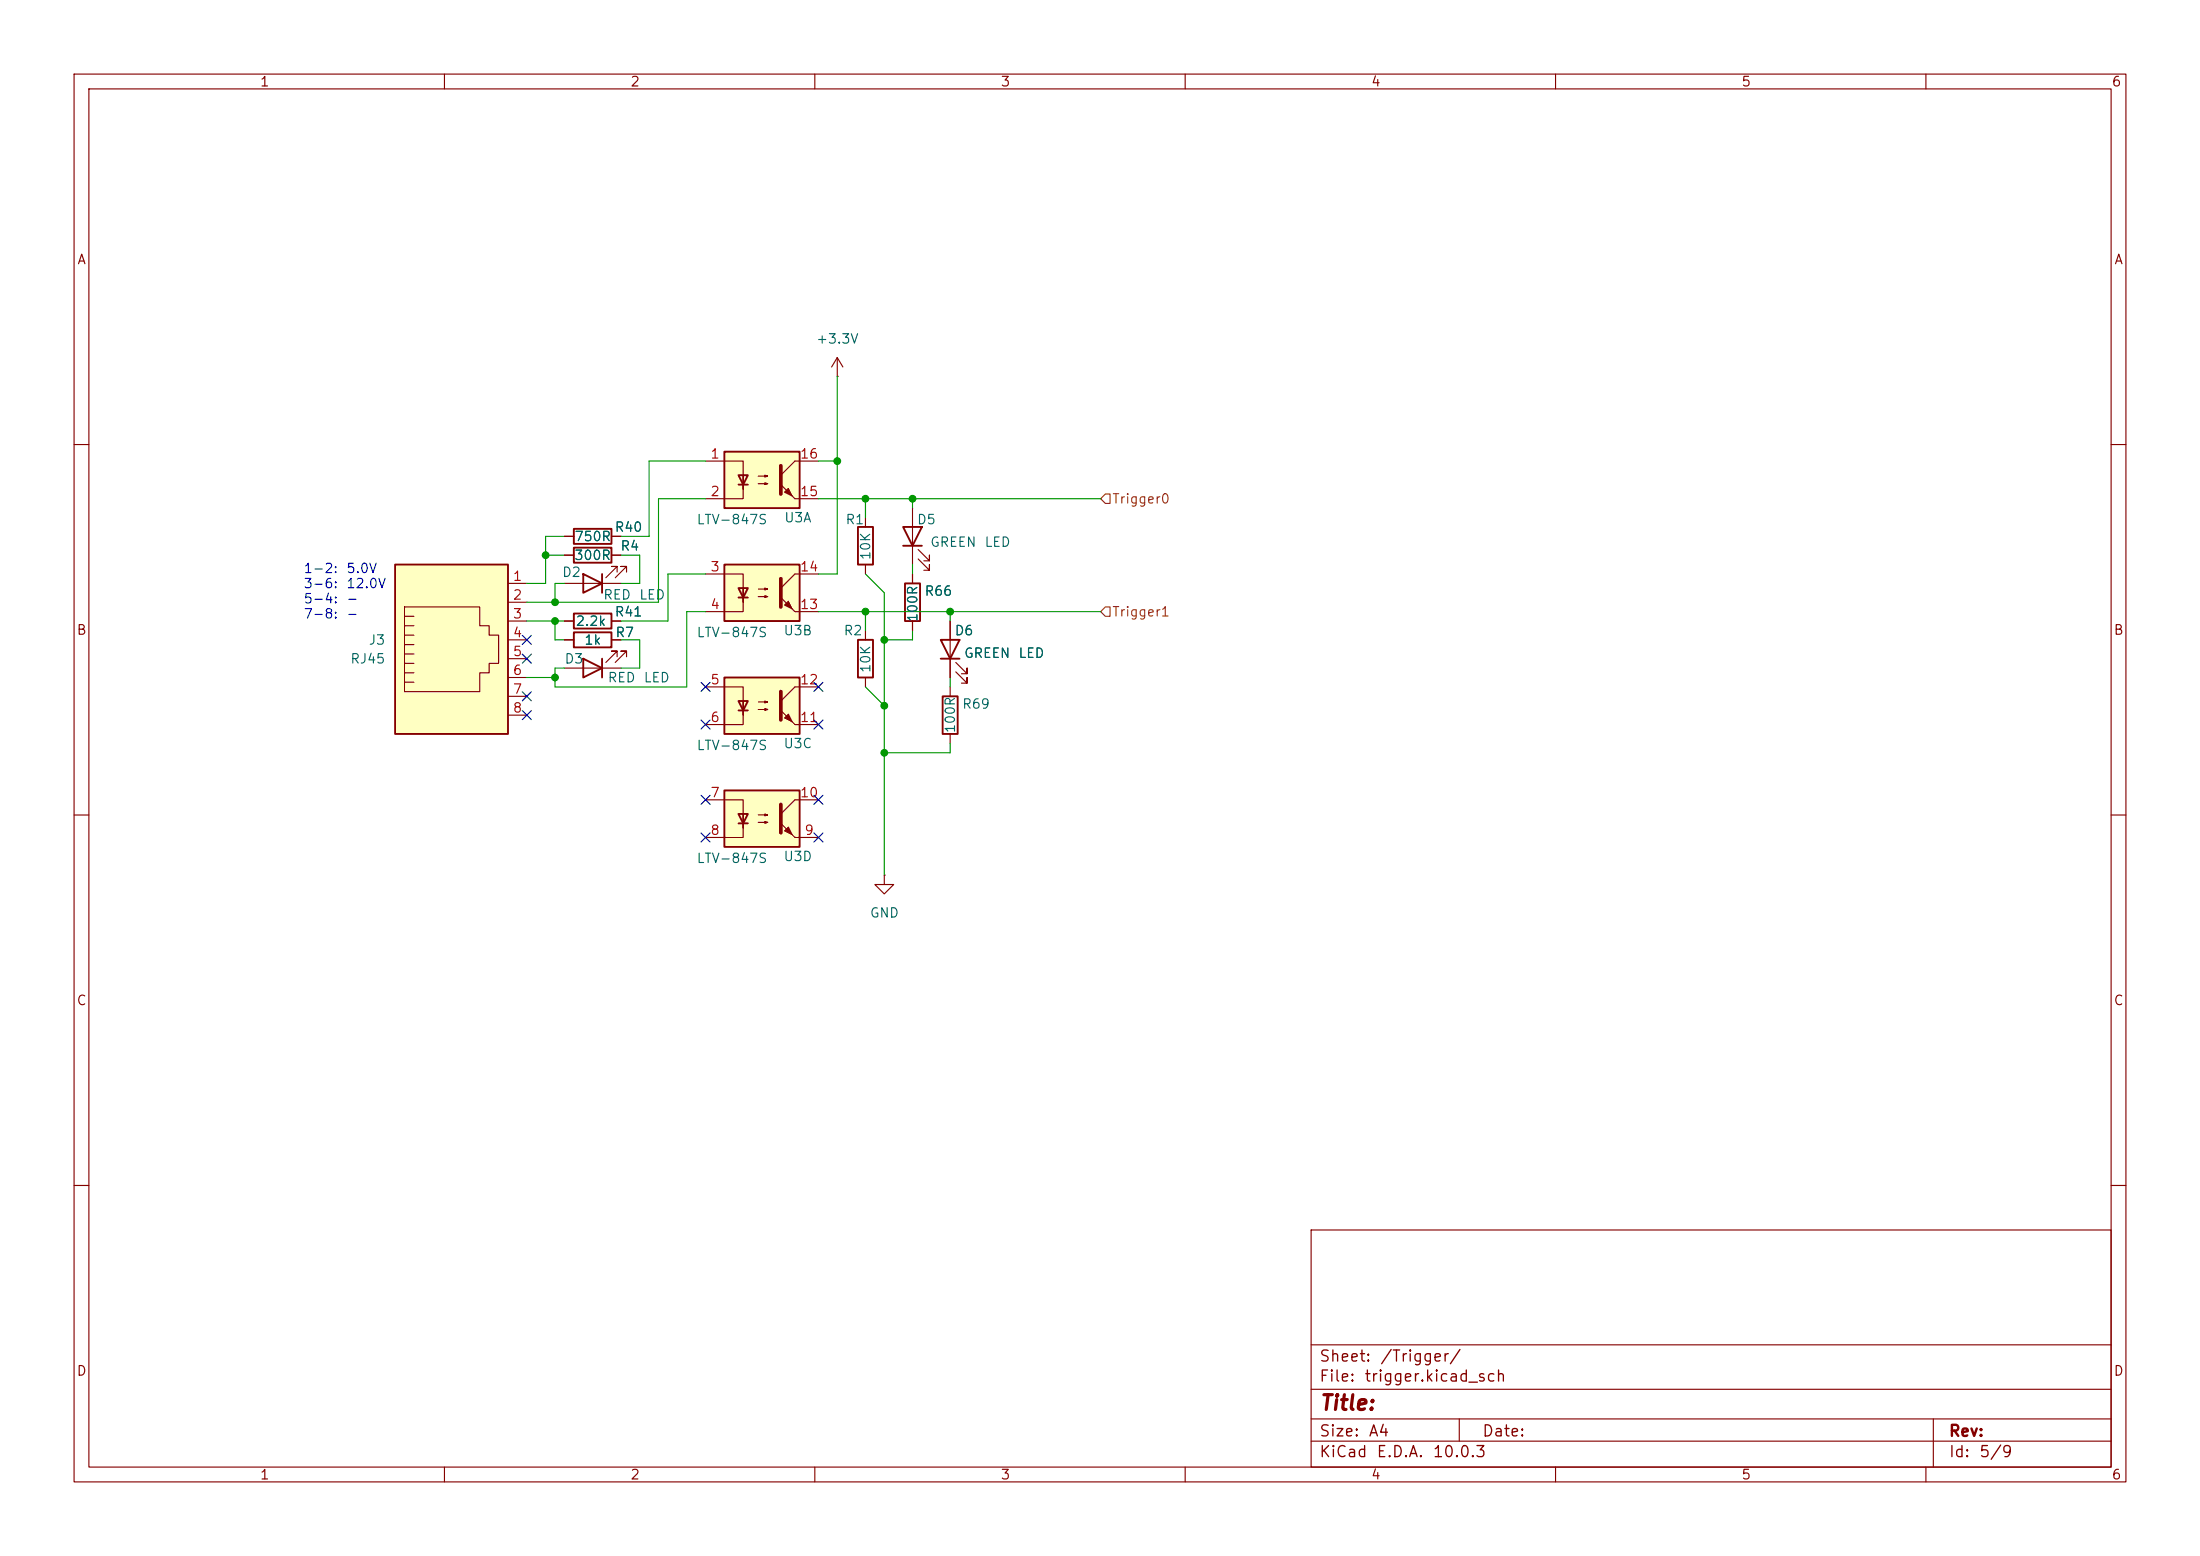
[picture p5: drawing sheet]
(kicad_sch
 (version 20260306)
 (generator "eeschema")
 (generator_version "10.0")
 (paper "A4")
 (lib_symbols
  (symbol "Connector:RJ45"
   (pin_names
    (offset 1.016)) (exclude_from_sim no) (in_bom yes) (on_board yes)
   (in_pos_files yes)
   (duplicate_pin_numbers_are_jumpers no)
   (property "Reference" "J" (at -5.08 13.97 0) (show_name no) (do_not_autoplace no) (effects (font (size 1.27 1.27)) (justify right)))
   (property "Value" "RJ45" (at 2.54 13.97 0) (show_name no) (do_not_autoplace no) (effects (font (size 1.27 1.27)) (justify left)))
   (property "Footprint" "" (at 0 0.635 90) (show_name no) (do_not_autoplace no) (hide yes) (effects (font (size 1.27 1.27))))
   (property "Datasheet" "" (at 0 0.635 90) (show_name no) (do_not_autoplace no) (hide yes) (effects (font (size 1.27 1.27))))
   (property "Description" "RJ connector, 8P8C (8 positions 8 connected)" (at 0 0 0) (show_name no) (do_not_autoplace no) (hide yes) (effects (font (size 1.27 1.27))))
   (symbol "RJ45_0_1"
    (polyline (pts (xy -6.35 1.905) (xy -5.08 1.905) (xy -5.08 1.905)) (stroke (width 0) (type default)) (fill (type none)))
    (polyline (pts (xy -6.35 0.635) (xy -5.08 0.635) (xy -5.08 0.635)) (stroke (width 0) (type default)) (fill (type none)))
    (polyline (pts (xy -6.35 -0.635) (xy -5.08 -0.635) (xy -5.08 -0.635)) (stroke (width 0) (type default)) (fill (type none)))
    (polyline (pts (xy -6.35 -1.905) (xy -5.08 -1.905) (xy -5.08 -1.905)) (stroke (width 0) (type default)) (fill (type none)))
    (polyline (pts (xy -6.35 -3.175) (xy -5.08 -3.175) (xy -5.08 -3.175)) (stroke (width 0) (type default)) (fill (type none)))
    (polyline (pts (xy -6.35 -4.445) (xy -6.35 6.985) (xy 3.81 6.985) (xy 3.81 4.445) (xy 5.08 4.445) (xy 5.08 3.175) (xy 6.35 3.175) (xy 6.35 -0.635) (xy 5.08 -0.635) (xy 5.08 -1.905) (xy 3.81 -1.905) (xy 3.81 -4.445) (xy -6.35 -4.445) (xy -6.35 -4.445)) (stroke (width 0) (type default)) (fill (type none)))
    (polyline (pts (xy -5.08 5.715) (xy -6.35 5.715)) (stroke (width 0) (type default)) (fill (type none)))
    (polyline (pts (xy -5.08 4.445) (xy -6.35 4.445)) (stroke (width 0) (type default)) (fill (type none)))
    (polyline (pts (xy -5.08 3.175) (xy -6.35 3.175) (xy -6.35 3.175)) (stroke (width 0) (type default)) (fill (type none)))
    (rectangle (start 7.62 12.7) (end -7.62 -10.16) (stroke (width 0.254) (type default)) (fill (type background))))
   (symbol "RJ45_1_1"
    (pin passive line (at 10.16 -7.62 180) (length 2.54) (name "" (effects (font (size 1.27 1.27)))) (number "1" (effects (font (size 1.27 1.27)))))
    (pin passive line (at 10.16 -5.08 180) (length 2.54) (name "" (effects (font (size 1.27 1.27)))) (number "2" (effects (font (size 1.27 1.27)))))
    (pin passive line (at 10.16 -2.54 180) (length 2.54) (name "" (effects (font (size 1.27 1.27)))) (number "3" (effects (font (size 1.27 1.27)))))
    (pin passive line (at 10.16 0 180) (length 2.54) (name "" (effects (font (size 1.27 1.27)))) (number "4" (effects (font (size 1.27 1.27)))))
    (pin passive line (at 10.16 2.54 180) (length 2.54) (name "" (effects (font (size 1.27 1.27)))) (number "5" (effects (font (size 1.27 1.27)))))
    (pin passive line (at 10.16 5.08 180) (length 2.54) (name "" (effects (font (size 1.27 1.27)))) (number "6" (effects (font (size 1.27 1.27)))))
    (pin passive line (at 10.16 7.62 180) (length 2.54) (name "" (effects (font (size 1.27 1.27)))) (number "7" (effects (font (size 1.27 1.27)))))
    (pin passive line (at 10.16 10.16 180) (length 2.54) (name "" (effects (font (size 1.27 1.27)))) (number "8" (effects (font (size 1.27 1.27))))))
   (embedded_fonts no))
  (symbol "Device:LED"
   (pin_numbers (hide yes))
   (pin_names
    (offset 1.016) (hide yes)) (exclude_from_sim no) (in_bom yes) (on_board yes)
   (in_pos_files yes)
   (duplicate_pin_numbers_are_jumpers no)
   (property "Reference" "D" (at 0 2.54 0) (show_name no) (do_not_autoplace no) (effects (font (size 1.27 1.27))))
   (property "Value" "LED" (at 0 -2.54 0) (show_name no) (do_not_autoplace no) (effects (font (size 1.27 1.27))))
   (property "Footprint" "" (at 0 0 0) (show_name no) (do_not_autoplace no) (hide yes) (effects (font (size 1.27 1.27))))
   (property "Datasheet" "" (at 0 0 0) (show_name no) (do_not_autoplace no) (hide yes) (effects (font (size 1.27 1.27))))
   (property "Description" "Light emitting diode" (at 0 0 0) (show_name no) (do_not_autoplace no) (hide yes) (effects (font (size 1.27 1.27))))
   (property "Sim.Pins" "1=K 2=A" (at 0 0 0) (show_name no) (do_not_autoplace no) (hide yes) (effects (font (size 1.27 1.27))))
   (symbol "LED_0_1"
    (polyline (pts (xy -3.048 -0.762) (xy -4.572 -2.286) (xy -3.81 -2.286) (xy -4.572 -2.286) (xy -4.572 -1.524)) (stroke (width 0) (type default)) (fill (type none)))
    (polyline (pts (xy -1.778 -0.762) (xy -3.302 -2.286) (xy -2.54 -2.286) (xy -3.302 -2.286) (xy -3.302 -1.524)) (stroke (width 0) (type default)) (fill (type none)))
    (polyline (pts (xy -1.27 0) (xy 1.27 0)) (stroke (width 0) (type default)) (fill (type none)))
    (polyline (pts (xy -1.27 -1.27) (xy -1.27 1.27)) (stroke (width 0.254) (type default)) (fill (type none)))
    (polyline (pts (xy 1.27 -1.27) (xy 1.27 1.27) (xy -1.27 0) (xy 1.27 -1.27)) (stroke (width 0.254) (type default)) (fill (type none))))
   (symbol "LED_1_1"
    (pin passive line (at -3.81 0 0) (length 2.54) (name "K" (effects (font (size 1.27 1.27)))) (number "1" (effects (font (size 1.27 1.27)))))
    (pin passive line (at 3.81 0 180) (length 2.54) (name "A" (effects (font (size 1.27 1.27)))) (number "2" (effects (font (size 1.27 1.27))))))
   (embedded_fonts no))
  (symbol "Device:R"
   (pin_numbers (hide yes))
   (pin_names
    (offset 0)) (exclude_from_sim no) (in_bom yes) (on_board yes)
   (in_pos_files yes)
   (duplicate_pin_numbers_are_jumpers no)
   (property "Reference" "R" (at 2.032 0 90) (show_name no) (do_not_autoplace no) (effects (font (size 1.27 1.27))))
   (property "Value" "R" (at 0 0 90) (show_name no) (do_not_autoplace no) (effects (font (size 1.27 1.27))))
   (property "Footprint" "" (at -1.778 0 90) (show_name no) (do_not_autoplace no) (hide yes) (effects (font (size 1.27 1.27))))
   (property "Datasheet" "" (at 0 0 0) (show_name no) (do_not_autoplace no) (hide yes) (effects (font (size 1.27 1.27))))
   (property "Description" "Resistor" (at 0 0 0) (show_name no) (do_not_autoplace no) (hide yes) (effects (font (size 1.27 1.27))))
   (symbol "R_0_1"
    (rectangle (start -1.016 -2.54) (end 1.016 2.54) (stroke (width 0.254) (type default)) (fill (type none))))
   (symbol "R_1_1"
    (pin passive line (at 0 3.81 270) (length 1.27) (name "" (effects (font (size 1.27 1.27)))) (number "1" (effects (font (size 1.27 1.27)))))
    (pin passive line (at 0 -3.81 90) (length 1.27) (name "" (effects (font (size 1.27 1.27)))) (number "2" (effects (font (size 1.27 1.27))))))
   (embedded_fonts no))
  (symbol "Isolator:LTV-847S"
   (pin_names
    (offset 1.016)) (exclude_from_sim no) (in_bom yes) (on_board yes)
   (in_pos_files yes)
   (duplicate_pin_numbers_are_jumpers no)
   (property "Reference" "U" (at -3.81 5.08 0) (show_name no) (do_not_autoplace no) (effects (font (size 1.27 1.27))))
   (property "Value" "LTV-847S" (at 0 -5.08 0) (show_name no) (do_not_autoplace no) (effects (font (size 1.27 1.27))))
   (property "Footprint" "Package_DIP:SMDIP-16_W9.53mm" (at 0 -7.62 0) (show_name no) (do_not_autoplace no) (hide yes) (effects (font (size 1.27 1.27))))
   (property "Datasheet" "http://www.us.liteon.com/downloads/LTV-817-827-847.PDF" (at -15.24 11.43 0) (show_name no) (do_not_autoplace no) (hide yes) (effects (font (size 1.27 1.27))))
   (property "Description" "DC Optocoupler, Vce 35V, CTR 50%, SMDIP-16" (at 0 0 0) (show_name no) (do_not_autoplace no) (hide yes) (effects (font (size 1.27 1.27))))
   (symbol "LTV-847S_0_1"
    (rectangle (start -5.08 3.81) (end 5.08 -3.81) (stroke (width 0.254) (type default)) (fill (type background)))
    (polyline (pts (xy -5.08 2.54) (xy -2.54 2.54) (xy -2.54 -1.27) (xy -2.54 0.635)) (stroke (width 0) (type default)) (fill (type none)))
    (polyline (pts (xy -3.175 -0.635) (xy -1.905 -0.635)) (stroke (width 0.254) (type default)) (fill (type none)))
    (polyline (pts (xy -2.54 -0.635) (xy -2.54 -2.54) (xy -5.08 -2.54)) (stroke (width 0) (type default)) (fill (type none)))
    (polyline (pts (xy -2.54 -0.635) (xy -3.175 0.635) (xy -1.905 0.635) (xy -2.54 -0.635)) (stroke (width 0.254) (type default)) (fill (type none)))
    (polyline (pts (xy -0.508 0.508) (xy 0.762 0.508) (xy 0.381 0.381) (xy 0.381 0.635) (xy 0.762 0.508)) (stroke (width 0) (type default)) (fill (type none)))
    (polyline (pts (xy -0.508 -0.508) (xy 0.762 -0.508) (xy 0.381 -0.635) (xy 0.381 -0.381) (xy 0.762 -0.508)) (stroke (width 0) (type default)) (fill (type none)))
    (polyline (pts (xy 2.54 1.905) (xy 2.54 -1.905)) (stroke (width 0.508) (type default)) (fill (type none)))
    (polyline (pts (xy 2.54 0.635) (xy 4.445 2.54)) (stroke (width 0) (type default)) (fill (type none)))
    (polyline (pts (xy 3.048 -1.651) (xy 3.556 -1.143) (xy 4.064 -2.159) (xy 3.048 -1.651)) (stroke (width 0) (type default)) (fill (type outline)))
    (polyline (pts (xy 4.445 2.54) (xy 5.08 2.54)) (stroke (width 0) (type default)) (fill (type none)))
    (polyline (pts (xy 4.445 -2.54) (xy 2.54 -0.635)) (stroke (width 0) (type default)) (fill (type outline)))
    (polyline (pts (xy 4.445 -2.54) (xy 5.08 -2.54)) (stroke (width 0) (type default)) (fill (type none))))
   (symbol "LTV-847S_1_1"
    (pin passive line (at -7.62 2.54 0) (length 2.54) (name "" (effects (font (size 1.27 1.27)))) (number "1" (effects (font (size 1.27 1.27)))))
    (pin passive line (at -7.62 -2.54 0) (length 2.54) (name "" (effects (font (size 1.27 1.27)))) (number "2" (effects (font (size 1.27 1.27)))))
    (pin passive line (at 7.62 -2.54 180) (length 2.54) (name "" (effects (font (size 1.27 1.27)))) (number "15" (effects (font (size 1.27 1.27)))))
    (pin passive line (at 7.62 2.54 180) (length 2.54) (name "" (effects (font (size 1.27 1.27)))) (number "16" (effects (font (size 1.27 1.27))))))
   (symbol "LTV-847S_2_1"
    (pin passive line (at -7.62 2.54 0) (length 2.54) (name "" (effects (font (size 1.27 1.27)))) (number "3" (effects (font (size 1.27 1.27)))))
    (pin passive line (at -7.62 -2.54 0) (length 2.54) (name "" (effects (font (size 1.27 1.27)))) (number "4" (effects (font (size 1.27 1.27)))))
    (pin passive line (at 7.62 -2.54 180) (length 2.54) (name "" (effects (font (size 1.27 1.27)))) (number "13" (effects (font (size 1.27 1.27)))))
    (pin passive line (at 7.62 2.54 180) (length 2.54) (name "" (effects (font (size 1.27 1.27)))) (number "14" (effects (font (size 1.27 1.27))))))
   (symbol "LTV-847S_3_1"
    (pin passive line (at -7.62 2.54 0) (length 2.54) (name "" (effects (font (size 1.27 1.27)))) (number "5" (effects (font (size 1.27 1.27)))))
    (pin passive line (at -7.62 -2.54 0) (length 2.54) (name "" (effects (font (size 1.27 1.27)))) (number "6" (effects (font (size 1.27 1.27)))))
    (pin passive line (at 7.62 -2.54 180) (length 2.54) (name "" (effects (font (size 1.27 1.27)))) (number "11" (effects (font (size 1.27 1.27)))))
    (pin passive line (at 7.62 2.54 180) (length 2.54) (name "" (effects (font (size 1.27 1.27)))) (number "12" (effects (font (size 1.27 1.27))))))
   (symbol "LTV-847S_4_1"
    (pin passive line (at -7.62 2.54 0) (length 2.54) (name "" (effects (font (size 1.27 1.27)))) (number "7" (effects (font (size 1.27 1.27)))))
    (pin passive line (at -7.62 -2.54 0) (length 2.54) (name "" (effects (font (size 1.27 1.27)))) (number "8" (effects (font (size 1.27 1.27)))))
    (pin passive line (at 7.62 -2.54 180) (length 2.54) (name "" (effects (font (size 1.27 1.27)))) (number "9" (effects (font (size 1.27 1.27)))))
    (pin passive line (at 7.62 2.54 180) (length 2.54) (name "" (effects (font (size 1.27 1.27)))) (number "10" (effects (font (size 1.27 1.27))))))
   (embedded_fonts no))
  (symbol "power:+3.3V"
   (power global)
   (pin_numbers (hide yes))
   (pin_names
    (offset 0) (hide yes)) (exclude_from_sim no) (in_bom yes) (on_board yes)
   (in_pos_files yes)
   (duplicate_pin_numbers_are_jumpers no)
   (property "Reference" "#PWR" (at 0 -3.81 0) (show_name no) (do_not_autoplace no) (hide yes) (effects (font (size 1.27 1.27))))
   (property "Value" "+3.3V" (at 0 3.556 0) (show_name no) (do_not_autoplace no) (effects (font (size 1.27 1.27))))
   (property "Footprint" "" (at 0 0 0) (show_name no) (do_not_autoplace no) (hide yes) (effects (font (size 1.27 1.27))))
   (property "Datasheet" "" (at 0 0 0) (show_name no) (do_not_autoplace no) (hide yes) (effects (font (size 1.27 1.27))))
   (property "Description" "Power symbol creates a global label with name \"+3.3V\"" (at 0 0 0) (show_name no) (do_not_autoplace no) (hide yes) (effects (font (size 1.27 1.27))))
   (symbol "+3.3V_0_1"
    (polyline (pts (xy -0.762 1.27) (xy 0 2.54)) (stroke (width 0) (type default)) (fill (type none)))
    (polyline (pts (xy 0 2.54) (xy 0.762 1.27)) (stroke (width 0) (type default)) (fill (type none)))
    (polyline (pts (xy 0 0) (xy 0 2.54)) (stroke (width 0) (type default)) (fill (type none))))
   (symbol "+3.3V_1_1"
    (pin power_in line (at 0 0 90) (length 0) (name "" (effects (font (size 1.27 1.27)))) (number "1" (effects (font (size 1.27 1.27))))))
   (embedded_fonts no))
  (symbol "power:GND"
   (power global)
   (pin_numbers (hide yes))
   (pin_names
    (offset 0) (hide yes)) (exclude_from_sim no) (in_bom yes) (on_board yes)
   (in_pos_files yes)
   (duplicate_pin_numbers_are_jumpers no)
   (property "Reference" "#PWR" (at 0 -6.35 0) (show_name no) (do_not_autoplace no) (hide yes) (effects (font (size 1.27 1.27))))
   (property "Value" "GND" (at 0 -3.81 0) (show_name no) (do_not_autoplace no) (effects (font (size 1.27 1.27))))
   (property "Footprint" "" (at 0 0 0) (show_name no) (do_not_autoplace no) (hide yes) (effects (font (size 1.27 1.27))))
   (property "Datasheet" "" (at 0 0 0) (show_name no) (do_not_autoplace no) (hide yes) (effects (font (size 1.27 1.27))))
   (property "Description" "Power symbol creates a global label with name \"GND\" , ground" (at 0 0 0) (show_name no) (do_not_autoplace no) (hide yes) (effects (font (size 1.27 1.27))))
   (symbol "GND_0_1"
    (polyline (pts (xy 0 0) (xy 0 -1.27) (xy 1.27 -1.27) (xy 0 -2.54) (xy -1.27 -1.27) (xy 0 -1.27)) (stroke (width 0) (type default)) (fill (type none))))
   (symbol "GND_1_1"
    (pin power_in line (at 0 0 270) (length 0) (name "" (effects (font (size 1.27 1.27)))) (number "1" (effects (font (size 1.27 1.27))))))
   (embedded_fonts no)))
 (text "1-2: 5.0V\n3-6: 12.0V\n5-4: -\n7-8: -"
  (exclude_from_sim no)
  (at 40.894 80.01 0)
  (effects (font (size 1.27 1.27)) (justify left)))
 (junction
  (at 119.38 101.6)
  (diameter 0)
  (color 0 0 0 0))
 (junction
  (at 116.84 82.55)
  (diameter 0)
  (color 0 0 0 0))
 (junction
  (at 123.19 67.31)
  (diameter 0)
  (color 0 0 0 0))
 (junction
  (at 74.93 91.44)
  (diameter 0)
  (color 0 0 0 0))
 (junction
  (at 119.38 86.36)
  (diameter 0)
  (color 0 0 0 0))
 (junction
  (at 74.93 83.82)
  (diameter 0)
  (color 0 0 0 0))
 (junction
  (at 116.84 67.31)
  (diameter 0)
  (color 0 0 0 0))
 (junction
  (at 119.38 95.25)
  (diameter 0)
  (color 0 0 0 0))
 (junction
  (at 73.66 74.93)
  (diameter 0)
  (color 0 0 0 0))
 (junction
  (at 128.27 82.55)
  (diameter 0)
  (color 0 0 0 0))
 (junction
  (at 113.03 62.23)
  (diameter 0)
  (color 0 0 0 0))
 (junction
  (at 74.93 81.28)
  (diameter 0)
  (color 0 0 0 0))
 (no_connect
  (at 95.25 107.95))
 (no_connect
  (at 71.12 86.36))
 (no_connect
  (at 71.12 88.9))
 (no_connect
  (at 110.49 92.71))
 (no_connect
  (at 71.12 96.52))
 (no_connect
  (at 110.49 107.95))
 (no_connect
  (at 110.49 113.03))
 (no_connect
  (at 95.25 92.71))
 (no_connect
  (at 110.49 97.79))
 (no_connect
  (at 95.25 97.79))
 (no_connect
  (at 95.25 113.03))
 (no_connect
  (at 71.12 93.98))
 (wire
  (pts (xy 95.25 82.55) (xy 92.71 82.55))
  (stroke (width 0) (type default)))
 (wire
  (pts (xy 128.27 91.44) (xy 128.27 92.71))
  (stroke (width 0) (type default)))
 (wire
  (pts (xy 116.84 77.47) (xy 119.38 80.01))
  (stroke (width 0) (type default)))
 (wire
  (pts (xy 86.36 90.17) (xy 83.82 90.17))
  (stroke (width 0) (type default)))
 (wire
  (pts (xy 87.63 62.23) (xy 95.25 62.23))
  (stroke (width 0) (type default)))
 (wire
  (pts (xy 116.84 92.71) (xy 119.38 95.25))
  (stroke (width 0) (type default)))
 (wire
  (pts (xy 76.2 90.17) (xy 74.93 90.17))
  (stroke (width 0) (type default)))
 (wire
  (pts (xy 110.49 82.55) (xy 116.84 82.55))
  (stroke (width 0) (type default)))
 (wire
  (pts (xy 92.71 82.55) (xy 92.71 92.71))
  (stroke (width 0) (type default)))
 (wire
  (pts (xy 74.93 83.82) (xy 76.2 83.82))
  (stroke (width 0) (type default)))
 (wire
  (pts (xy 74.93 83.82) (xy 74.93 86.36))
  (stroke (width 0) (type default)))
 (wire
  (pts (xy 123.19 67.31) (xy 148.59 67.31))
  (stroke (width 0) (type default)))
 (wire
  (pts (xy 90.17 77.47) (xy 90.17 83.82))
  (stroke (width 0) (type default)))
 (wire
  (pts (xy 119.38 80.01) (xy 119.38 86.36))
  (stroke (width 0) (type default)))
 (wire
  (pts (xy 86.36 86.36) (xy 86.36 90.17))
  (stroke (width 0) (type default)))
 (wire
  (pts (xy 128.27 82.55) (xy 148.59 82.55))
  (stroke (width 0) (type default)))
 (wire
  (pts (xy 83.82 72.39) (xy 87.63 72.39))
  (stroke (width 0) (type default)))
 (wire
  (pts (xy 71.12 81.28) (xy 74.93 81.28))
  (stroke (width 0) (type default)))
 (wire
  (pts (xy 119.38 101.6) (xy 119.38 118.11))
  (stroke (width 0) (type default)))
 (wire
  (pts (xy 86.36 74.93) (xy 86.36 78.74))
  (stroke (width 0) (type default)))
 (wire
  (pts (xy 128.27 82.55) (xy 128.27 83.82))
  (stroke (width 0) (type default)))
 (wire
  (pts (xy 88.9 81.28) (xy 88.9 67.31))
  (stroke (width 0) (type default)))
 (wire
  (pts (xy 74.93 91.44) (xy 74.93 92.71))
  (stroke (width 0) (type default)))
 (wire
  (pts (xy 86.36 78.74) (xy 83.82 78.74))
  (stroke (width 0) (type default)))
 (wire
  (pts (xy 74.93 78.74) (xy 76.2 78.74))
  (stroke (width 0) (type default)))
 (wire
  (pts (xy 123.19 85.09) (xy 123.19 86.36))
  (stroke (width 0) (type default)))
 (wire
  (pts (xy 116.84 82.55) (xy 128.27 82.55))
  (stroke (width 0) (type default)))
 (wire
  (pts (xy 110.49 77.47) (xy 113.03 77.47))
  (stroke (width 0) (type default)))
 (wire
  (pts (xy 123.19 67.31) (xy 123.19 68.58))
  (stroke (width 0) (type default)))
 (wire
  (pts (xy 116.84 82.55) (xy 116.84 85.09))
  (stroke (width 0) (type default)))
 (wire
  (pts (xy 71.12 83.82) (xy 74.93 83.82))
  (stroke (width 0) (type default)))
 (wire
  (pts (xy 119.38 101.6) (xy 128.27 101.6))
  (stroke (width 0) (type default)))
 (wire
  (pts (xy 123.19 86.36) (xy 119.38 86.36))
  (stroke (width 0) (type default)))
 (wire
  (pts (xy 73.66 72.39) (xy 76.2 72.39))
  (stroke (width 0) (type default)))
 (wire
  (pts (xy 116.84 67.31) (xy 123.19 67.31))
  (stroke (width 0) (type default)))
 (wire
  (pts (xy 83.82 74.93) (xy 86.36 74.93))
  (stroke (width 0) (type default)))
 (wire
  (pts (xy 83.82 86.36) (xy 86.36 86.36))
  (stroke (width 0) (type default)))
 (wire
  (pts (xy 119.38 86.36) (xy 119.38 95.25))
  (stroke (width 0) (type default)))
 (wire
  (pts (xy 90.17 77.47) (xy 95.25 77.47))
  (stroke (width 0) (type default)))
 (wire
  (pts (xy 73.66 78.74) (xy 73.66 74.93))
  (stroke (width 0) (type default)))
 (wire
  (pts (xy 74.93 81.28) (xy 88.9 81.28))
  (stroke (width 0) (type default)))
 (wire
  (pts (xy 74.93 86.36) (xy 76.2 86.36))
  (stroke (width 0) (type default)))
 (wire
  (pts (xy 123.19 76.2) (xy 123.19 77.47))
  (stroke (width 0) (type default)))
 (wire
  (pts (xy 74.93 90.17) (xy 74.93 91.44))
  (stroke (width 0) (type default)))
 (wire
  (pts (xy 74.93 81.28) (xy 74.93 78.74))
  (stroke (width 0) (type default)))
 (wire
  (pts (xy 110.49 67.31) (xy 116.84 67.31))
  (stroke (width 0) (type default)))
 (wire
  (pts (xy 73.66 74.93) (xy 76.2 74.93))
  (stroke (width 0) (type default)))
 (wire
  (pts (xy 88.9 67.31) (xy 95.25 67.31))
  (stroke (width 0) (type default)))
 (wire
  (pts (xy 74.93 92.71) (xy 92.71 92.71))
  (stroke (width 0) (type default)))
 (wire
  (pts (xy 87.63 72.39) (xy 87.63 62.23))
  (stroke (width 0) (type default)))
 (wire
  (pts (xy 128.27 100.33) (xy 128.27 101.6))
  (stroke (width 0) (type default)))
 (wire
  (pts (xy 113.03 62.23) (xy 110.49 62.23))
  (stroke (width 0) (type default)))
 (wire
  (pts (xy 116.84 67.31) (xy 116.84 69.85))
  (stroke (width 0) (type default)))
 (wire
  (pts (xy 119.38 95.25) (xy 119.38 101.6))
  (stroke (width 0) (type default)))
 (wire
  (pts (xy 113.03 77.47) (xy 113.03 62.23))
  (stroke (width 0) (type default)))
 (wire
  (pts (xy 71.12 91.44) (xy 74.93 91.44))
  (stroke (width 0) (type default)))
 (wire
  (pts (xy 83.82 83.82) (xy 90.17 83.82))
  (stroke (width 0) (type default)))
 (wire
  (pts (xy 113.03 50.8) (xy 113.03 62.23))
  (stroke (width 0) (type default)))
 (wire
  (pts (xy 71.12 78.74) (xy 73.66 78.74))
  (stroke (width 0) (type default)))
 (wire
  (pts (xy 73.66 74.93) (xy 73.66 72.39))
  (stroke (width 0) (type default)))
 (hierarchical_label "Trigger1"
  (shape input)
  (at 148.59 82.55 0)
  (effects (font (size 1.27 1.27)) (justify left)))
 (hierarchical_label "Trigger0"
  (shape input)
  (at 148.59 67.31 0)
  (effects (font (size 1.27 1.27)) (justify left)))
 (symbol
  (lib_id "Device:R")
  (at 116.84 88.9 0)
  (unit 1)
  (body_style 1)
  (exclude_from_sim no)
  (in_bom yes)
  (on_board yes)
  (in_pos_files yes)
  (dnp no)
  (property "Reference" "R2" (at 113.792 85.09 0) (show_name no) (do_not_autoplace no) (effects (font (size 1.27 1.27)) (justify left)))
  (property "Value" "10K" (at 116.84 90.932 90) (show_name no) (do_not_autoplace no) (effects (font (size 1.27 1.27)) (justify left)))
  (property "Footprint" "Resistor_SMD:R_0603_1608Metric_Pad0.98x0.95mm_HandSolder" (at 115.062 88.9 90) (hide yes) (show_name no) (do_not_autoplace no) (effects (font (size 1.27 1.27))))
  (property "Datasheet" "" (at 116.84 88.9 0) (hide yes) (show_name no) (do_not_autoplace no) (effects (font (size 1.27 1.27))))
  (property "Description" "Resistor" (at 116.84 88.9 0) (hide yes) (show_name no) (do_not_autoplace no) (effects (font (size 1.27 1.27))))
  (pin "2")
  (pin "1"))
 (symbol
  (lib_id "Device:R")
  (at 80.01 72.39 270)
  (unit 1)
  (body_style 1)
  (exclude_from_sim no)
  (in_bom yes)
  (on_board yes)
  (in_pos_files yes)
  (dnp no)
  (property "Reference" "R40" (at 84.836 71.12 90) (show_name no) (do_not_autoplace no) (effects (font (size 1.27 1.27))))
  (property "Value" "750R" (at 80.01 72.39 90) (show_name no) (do_not_autoplace no) (effects (font (size 1.27 1.27))))
  (property "Footprint" "Resistor_SMD:R_0603_1608Metric_Pad0.98x0.95mm_HandSolder" (at 80.01 70.612 90) (hide yes) (show_name no) (do_not_autoplace no) (effects (font (size 1.27 1.27))))
  (property "Datasheet" "" (at 80.01 72.39 0) (hide yes) (show_name no) (do_not_autoplace no) (effects (font (size 1.27 1.27))))
  (property "Description" "Resistor" (at 80.01 72.39 0) (hide yes) (show_name no) (do_not_autoplace no) (effects (font (size 1.27 1.27))))
  (pin "1")
  (pin "2"))
 (symbol
  (lib_id "Device:R")
  (at 80.01 74.93 90)
  (unit 1)
  (body_style 1)
  (exclude_from_sim no)
  (in_bom yes)
  (on_board yes)
  (in_pos_files yes)
  (dnp no)
  (property "Reference" "R4" (at 86.36 73.66 90) (show_name no) (do_not_autoplace no) (effects (font (size 1.27 1.27)) (justify left)))
  (property "Value" "300R" (at 82.55 74.93 90) (show_name no) (do_not_autoplace no) (effects (font (size 1.27 1.27)) (justify left)))
  (property "Footprint" "Resistor_SMD:R_0603_1608Metric_Pad0.98x0.95mm_HandSolder" (at 80.01 76.708 90) (hide yes) (show_name no) (do_not_autoplace no) (effects (font (size 1.27 1.27))))
  (property "Datasheet" "" (at 80.01 74.93 0) (hide yes) (show_name no) (do_not_autoplace no) (effects (font (size 1.27 1.27))))
  (property "Description" "Resistor" (at 80.01 74.93 0) (hide yes) (show_name no) (do_not_autoplace no) (effects (font (size 1.27 1.27))))
  (pin "2")
  (pin "1"))
 (symbol
  (lib_id "Device:R")
  (at 128.27 96.52 0)
  (unit 1)
  (body_style 1)
  (exclude_from_sim no)
  (in_bom yes)
  (on_board yes)
  (in_pos_files yes)
  (dnp no)
  (property "Reference" "R69" (at 129.794 94.996 0) (show_name no) (do_not_autoplace no) (effects (font (size 1.27 1.27)) (justify left)))
  (property "Value" "100R" (at 128.27 99.06 90) (show_name no) (do_not_autoplace no) (effects (font (size 1.27 1.27)) (justify left)))
  (property "Footprint" "Resistor_SMD:R_0603_1608Metric_Pad0.98x0.95mm_HandSolder" (at 126.492 96.52 90) (hide yes) (show_name no) (do_not_autoplace no) (effects (font (size 1.27 1.27))))
  (property "Datasheet" "" (at 128.27 96.52 0) (hide yes) (show_name no) (do_not_autoplace no) (effects (font (size 1.27 1.27))))
  (property "Description" "Resistor" (at 128.27 96.52 0) (hide yes) (show_name no) (do_not_autoplace no) (effects (font (size 1.27 1.27))))
  (pin "1")
  (pin "2"))
 (symbol
  (lib_id "Device:R")
  (at 116.84 73.66 0)
  (unit 1)
  (body_style 1)
  (exclude_from_sim no)
  (in_bom yes)
  (on_board yes)
  (in_pos_files yes)
  (dnp no)
  (property "Reference" "R1" (at 114.046 70.104 0) (show_name no) (do_not_autoplace no) (effects (font (size 1.27 1.27)) (justify left)))
  (property "Value" "10K" (at 116.84 75.692 90) (show_name no) (do_not_autoplace no) (effects (font (size 1.27 1.27)) (justify left)))
  (property "Footprint" "Resistor_SMD:R_0603_1608Metric_Pad0.98x0.95mm_HandSolder" (at 115.062 73.66 90) (hide yes) (show_name no) (do_not_autoplace no) (effects (font (size 1.27 1.27))))
  (property "Datasheet" "" (at 116.84 73.66 0) (hide yes) (show_name no) (do_not_autoplace no) (effects (font (size 1.27 1.27))))
  (property "Description" "Resistor" (at 116.84 73.66 0) (hide yes) (show_name no) (do_not_autoplace no) (effects (font (size 1.27 1.27))))
  (pin "2")
  (pin "1"))
 (symbol
  (lib_id "Isolator:LTV-847S")
  (at 102.87 80.01 0)
  (unit 2)
  (body_style 1)
  (exclude_from_sim no)
  (in_bom yes)
  (on_board yes)
  (in_pos_files yes)
  (dnp no)
  (property "Reference" "U3" (at 107.696 85.09 0) (show_name no) (do_not_autoplace no) (effects (font (size 1.27 1.27))))
  (property "Value" "LTV-847S" (at 98.806 85.344 0) (show_name no) (do_not_autoplace no) (effects (font (size 1.27 1.27))))
  (property "Footprint" "Package_DIP:SMDIP-16_W9.53mm" (at 102.87 87.63 0) (hide yes) (show_name no) (do_not_autoplace no) (effects (font (size 1.27 1.27))))
  (property "Datasheet" "http://www.us.liteon.com/downloads/LTV-817-827-847.PDF" (at 87.63 68.58 0) (hide yes) (show_name no) (do_not_autoplace no) (effects (font (size 1.27 1.27))))
  (property "Description" "DC Optocoupler, Vce 35V, CTR 50%, SMDIP-16" (at 102.87 80.01 0) (hide yes) (show_name no) (do_not_autoplace no) (effects (font (size 1.27 1.27))))
  (pin "9")
  (pin "6")
  (pin "4")
  (pin "3")
  (pin "13")
  (pin "14")
  (pin "1")
  (pin "2")
  (pin "10")
  (pin "11")
  (pin "5")
  (pin "7")
  (pin "12")
  (pin "16")
  (pin "8")
  (pin "15"))
 (symbol
  (lib_id "power:+3.3V")
  (at 113.03 50.8 0)
  (unit 1)
  (body_style 1)
  (exclude_from_sim no)
  (in_bom yes)
  (on_board yes)
  (in_pos_files yes)
  (dnp no)
  (fields_autoplaced yes)
  (property "Reference" "#PWR08" (at 113.03 54.61 0) (hide yes) (show_name no) (do_not_autoplace no) (effects (font (size 1.27 1.27))))
  (property "Value" "+3.3V" (at 113.03 45.72 0) (show_name no) (do_not_autoplace no) (effects (font (size 1.27 1.27))))
  (property "Footprint" "" (at 113.03 50.8 0) (hide yes) (show_name no) (do_not_autoplace no) (effects (font (size 1.27 1.27))))
  (property "Datasheet" "" (at 113.03 50.8 0) (hide yes) (show_name no) (do_not_autoplace no) (effects (font (size 1.27 1.27))))
  (property "Description" "Power symbol creates a global label with name \"+3.3V\"" (at 113.03 50.8 0) (hide yes) (show_name no) (do_not_autoplace no) (effects (font (size 1.27 1.27))))
  (pin "1"))
 (symbol
  (lib_id "Device:R")
  (at 80.01 83.82 270)
  (unit 1)
  (body_style 1)
  (exclude_from_sim no)
  (in_bom yes)
  (on_board yes)
  (in_pos_files yes)
  (dnp no)
  (property "Reference" "R41" (at 84.836 82.55 90) (show_name no) (do_not_autoplace no) (effects (font (size 1.27 1.27))))
  (property "Value" "2.2k" (at 79.756 83.82 90) (show_name no) (do_not_autoplace no) (effects (font (size 1.27 1.27))))
  (property "Footprint" "Resistor_SMD:R_0603_1608Metric_Pad0.98x0.95mm_HandSolder" (at 80.01 82.042 90) (hide yes) (show_name no) (do_not_autoplace no) (effects (font (size 1.27 1.27))))
  (property "Datasheet" "" (at 80.01 83.82 0) (hide yes) (show_name no) (do_not_autoplace no) (effects (font (size 1.27 1.27))))
  (property "Description" "Resistor" (at 80.01 83.82 0) (hide yes) (show_name no) (do_not_autoplace no) (effects (font (size 1.27 1.27))))
  (pin "1")
  (pin "2"))
 (symbol
  (lib_id "Connector:RJ45")
  (at 60.96 86.36 0)
  (mirror x)
  (unit 1)
  (body_style 1)
  (exclude_from_sim no)
  (in_bom yes)
  (on_board yes)
  (in_pos_files yes)
  (dnp no)
  (property "Reference" "J3" (at 52.07 86.3599 0) (show_name no) (do_not_autoplace no) (effects (font (size 1.27 1.27)) (justify right)))
  (property "Value" "RJ45" (at 52.07 88.8999 0) (show_name no) (do_not_autoplace no) (effects (font (size 1.27 1.27)) (justify right)))
  (property "Footprint" "revolvenow:RJ45" (at 60.96 86.995 90) (hide yes) (show_name no) (do_not_autoplace no) (effects (font (size 1.27 1.27))))
  (property "Datasheet" "" (at 60.96 86.995 90) (hide yes) (show_name no) (do_not_autoplace no) (effects (font (size 1.27 1.27))))
  (property "Description" "RJ connector, 8P8C (8 positions 8 connected)" (at 60.96 86.36 0) (hide yes) (show_name no) (do_not_autoplace no) (effects (font (size 1.27 1.27))))
  (pin "4")
  (pin "6")
  (pin "5")
  (pin "7")
  (pin "8")
  (pin "1")
  (pin "3")
  (pin "2"))
 (symbol
  (lib_id "Device:LED")
  (at 123.19 72.39 90)
  (unit 1)
  (body_style 1)
  (exclude_from_sim no)
  (in_bom yes)
  (on_board yes)
  (in_pos_files yes)
  (dnp no)
  (property "Reference" "D5" (at 123.698 70.104 90) (show_name no) (do_not_autoplace no) (effects (font (size 1.27 1.27)) (justify right)))
  (property "Value" "GREEN LED" (at 125.476 73.152 90) (show_name no) (do_not_autoplace no) (effects (font (size 1.27 1.27)) (justify right)))
  (property "Footprint" "LED_SMD:LED_0603_1608Metric_Pad1.05x0.95mm_HandSolder" (at 123.19 72.39 0) (hide yes) (show_name no) (do_not_autoplace no) (effects (font (size 1.27 1.27))))
  (property "Datasheet" "" (at 123.19 72.39 0) (hide yes) (show_name no) (do_not_autoplace no) (effects (font (size 1.27 1.27))))
  (property "Description" "Light emitting diode" (at 123.19 72.39 0) (hide yes) (show_name no) (do_not_autoplace no) (effects (font (size 1.27 1.27))))
  (property "Sim.Pins" "1=K 2=A" (at 123.19 72.39 0) (hide yes) (show_name no) (do_not_autoplace no) (effects (font (size 1.27 1.27))))
  (pin "2")
  (pin "1"))
 (symbol
  (lib_id "Device:LED")
  (at 128.27 87.63 90)
  (unit 1)
  (body_style 1)
  (exclude_from_sim no)
  (in_bom yes)
  (on_board yes)
  (in_pos_files yes)
  (dnp no)
  (property "Reference" "D6" (at 128.778 85.09 90) (show_name no) (do_not_autoplace no) (effects (font (size 1.27 1.27)) (justify right)))
  (property "Value" "GREEN LED" (at 130.048 88.138 90) (show_name no) (do_not_autoplace no) (effects (font (size 1.27 1.27)) (justify right)))
  (property "Footprint" "LED_SMD:LED_0603_1608Metric_Pad1.05x0.95mm_HandSolder" (at 128.27 87.63 0) (hide yes) (show_name no) (do_not_autoplace no) (effects (font (size 1.27 1.27))))
  (property "Datasheet" "" (at 128.27 87.63 0) (hide yes) (show_name no) (do_not_autoplace no) (effects (font (size 1.27 1.27))))
  (property "Description" "Light emitting diode" (at 128.27 87.63 0) (hide yes) (show_name no) (do_not_autoplace no) (effects (font (size 1.27 1.27))))
  (property "Sim.Pins" "1=K 2=A" (at 128.27 87.63 0) (hide yes) (show_name no) (do_not_autoplace no) (effects (font (size 1.27 1.27))))
  (pin "2")
  (pin "1"))
 (symbol
  (lib_id "power:GND")
  (at 119.38 118.11 0)
  (unit 1)
  (body_style 1)
  (exclude_from_sim no)
  (in_bom yes)
  (on_board yes)
  (in_pos_files yes)
  (dnp no)
  (fields_autoplaced yes)
  (property "Reference" "#PWR026" (at 119.38 124.46 0) (hide yes) (show_name no) (do_not_autoplace no) (effects (font (size 1.27 1.27))))
  (property "Value" "GND" (at 119.38 123.19 0) (show_name no) (do_not_autoplace no) (effects (font (size 1.27 1.27))))
  (property "Footprint" "" (at 119.38 118.11 0) (hide yes) (show_name no) (do_not_autoplace no) (effects (font (size 1.27 1.27))))
  (property "Datasheet" "" (at 119.38 118.11 0) (hide yes) (show_name no) (do_not_autoplace no) (effects (font (size 1.27 1.27))))
  (property "Description" "Power symbol creates a global label with name \"GND\" , ground" (at 119.38 118.11 0) (hide yes) (show_name no) (do_not_autoplace no) (effects (font (size 1.27 1.27))))
  (pin "1"))
 (symbol
  (lib_id "Device:R")
  (at 123.19 81.28 0)
  (unit 1)
  (body_style 1)
  (exclude_from_sim no)
  (in_bom yes)
  (on_board yes)
  (in_pos_files yes)
  (dnp no)
  (property "Reference" "R66" (at 124.714 79.756 0) (show_name no) (do_not_autoplace no) (effects (font (size 1.27 1.27)) (justify left)))
  (property "Value" "100R" (at 123.19 84.074 90) (show_name no) (do_not_autoplace no) (effects (font (size 1.27 1.27)) (justify left)))
  (property "Footprint" "Resistor_SMD:R_0603_1608Metric_Pad0.98x0.95mm_HandSolder" (at 121.412 81.28 90) (hide yes) (show_name no) (do_not_autoplace no) (effects (font (size 1.27 1.27))))
  (property "Datasheet" "" (at 123.19 81.28 0) (hide yes) (show_name no) (do_not_autoplace no) (effects (font (size 1.27 1.27))))
  (property "Description" "Resistor" (at 123.19 81.28 0) (hide yes) (show_name no) (do_not_autoplace no) (effects (font (size 1.27 1.27))))
  (pin "1")
  (pin "2"))
 (symbol
  (lib_id "Device:LED")
  (at 80.01 78.74 180)
  (unit 1)
  (body_style 1)
  (exclude_from_sim no)
  (in_bom yes)
  (on_board yes)
  (in_pos_files yes)
  (dnp no)
  (property "Reference" "D2" (at 78.486 77.216 0) (show_name no) (do_not_autoplace no) (effects (font (size 1.27 1.27)) (justify left)))
  (property "Value" "RED LED" (at 89.662 80.264 0) (show_name no) (do_not_autoplace no) (effects (font (size 1.27 1.27)) (justify left)))
  (property "Footprint" "LED_SMD:LED_0603_1608Metric_Pad1.05x0.95mm_HandSolder" (at 80.01 78.74 0) (hide yes) (show_name no) (do_not_autoplace no) (effects (font (size 1.27 1.27))))
  (property "Datasheet" "" (at 80.01 78.74 0) (hide yes) (show_name no) (do_not_autoplace no) (effects (font (size 1.27 1.27))))
  (property "Description" "Light emitting diode" (at 80.01 78.74 0) (hide yes) (show_name no) (do_not_autoplace no) (effects (font (size 1.27 1.27))))
  (property "Sim.Pins" "1=K 2=A" (at 80.01 78.74 0) (hide yes) (show_name no) (do_not_autoplace no) (effects (font (size 1.27 1.27))))
  (pin "2")
  (pin "1"))
 (symbol
  (lib_id "Device:LED")
  (at 80.01 90.17 180)
  (unit 1)
  (body_style 1)
  (exclude_from_sim no)
  (in_bom yes)
  (on_board yes)
  (in_pos_files yes)
  (dnp no)
  (property "Reference" "D3" (at 77.47 88.9 0) (show_name no) (do_not_autoplace no) (effects (font (size 1.27 1.27))))
  (property "Value" "RED LED" (at 86.106 91.44 0) (show_name no) (do_not_autoplace no) (effects (font (size 1.27 1.27))))
  (property "Footprint" "LED_SMD:LED_0603_1608Metric_Pad1.05x0.95mm_HandSolder" (at 80.01 90.17 0) (hide yes) (show_name no) (do_not_autoplace no) (effects (font (size 1.27 1.27))))
  (property "Datasheet" "" (at 80.01 90.17 0) (hide yes) (show_name no) (do_not_autoplace no) (effects (font (size 1.27 1.27))))
  (property "Description" "Light emitting diode" (at 80.01 90.17 0) (hide yes) (show_name no) (do_not_autoplace no) (effects (font (size 1.27 1.27))))
  (property "Sim.Pins" "1=K 2=A" (at 80.01 90.17 0) (hide yes) (show_name no) (do_not_autoplace no) (effects (font (size 1.27 1.27))))
  (pin "2")
  (pin "1"))
 (symbol
  (lib_id "Isolator:LTV-847S")
  (at 102.87 110.49 0)
  (unit 4)
  (body_style 1)
  (exclude_from_sim no)
  (in_bom yes)
  (on_board yes)
  (in_pos_files yes)
  (dnp no)
  (property "Reference" "U3" (at 107.696 115.57 0) (show_name no) (do_not_autoplace no) (effects (font (size 1.27 1.27))))
  (property "Value" "LTV-847S" (at 98.806 115.824 0) (show_name no) (do_not_autoplace no) (effects (font (size 1.27 1.27))))
  (property "Footprint" "Package_DIP:SMDIP-16_W9.53mm" (at 102.87 118.11 0) (hide yes) (show_name no) (do_not_autoplace no) (effects (font (size 1.27 1.27))))
  (property "Datasheet" "http://www.us.liteon.com/downloads/LTV-817-827-847.PDF" (at 87.63 99.06 0) (hide yes) (show_name no) (do_not_autoplace no) (effects (font (size 1.27 1.27))))
  (property "Description" "DC Optocoupler, Vce 35V, CTR 50%, SMDIP-16" (at 102.87 110.49 0) (hide yes) (show_name no) (do_not_autoplace no) (effects (font (size 1.27 1.27))))
  (pin "9")
  (pin "6")
  (pin "4")
  (pin "3")
  (pin "13")
  (pin "14")
  (pin "1")
  (pin "2")
  (pin "10")
  (pin "11")
  (pin "5")
  (pin "7")
  (pin "12")
  (pin "16")
  (pin "8")
  (pin "15"))
 (symbol
  (lib_id "Isolator:LTV-847S")
  (at 102.87 95.25 0)
  (unit 3)
  (body_style 1)
  (exclude_from_sim no)
  (in_bom yes)
  (on_board yes)
  (in_pos_files yes)
  (dnp no)
  (property "Reference" "U3" (at 107.696 100.33 0) (show_name no) (do_not_autoplace no) (effects (font (size 1.27 1.27))))
  (property "Value" "LTV-847S" (at 98.806 100.584 0) (show_name no) (do_not_autoplace no) (effects (font (size 1.27 1.27))))
  (property "Footprint" "Package_DIP:SMDIP-16_W9.53mm" (at 102.87 102.87 0) (hide yes) (show_name no) (do_not_autoplace no) (effects (font (size 1.27 1.27))))
  (property "Datasheet" "http://www.us.liteon.com/downloads/LTV-817-827-847.PDF" (at 87.63 83.82 0) (hide yes) (show_name no) (do_not_autoplace no) (effects (font (size 1.27 1.27))))
  (property "Description" "DC Optocoupler, Vce 35V, CTR 50%, SMDIP-16" (at 102.87 95.25 0) (hide yes) (show_name no) (do_not_autoplace no) (effects (font (size 1.27 1.27))))
  (pin "9")
  (pin "6")
  (pin "4")
  (pin "3")
  (pin "13")
  (pin "14")
  (pin "1")
  (pin "2")
  (pin "10")
  (pin "11")
  (pin "5")
  (pin "7")
  (pin "12")
  (pin "16")
  (pin "8")
  (pin "15"))
 (symbol
  (lib_id "Isolator:LTV-847S")
  (at 102.87 64.77 0)
  (unit 1)
  (body_style 1)
  (exclude_from_sim no)
  (in_bom yes)
  (on_board yes)
  (in_pos_files yes)
  (dnp no)
  (property "Reference" "U3" (at 107.696 69.85 0) (show_name no) (do_not_autoplace no) (effects (font (size 1.27 1.27))))
  (property "Value" "LTV-847S" (at 98.806 70.104 0) (show_name no) (do_not_autoplace no) (effects (font (size 1.27 1.27))))
  (property "Footprint" "Package_DIP:SMDIP-16_W9.53mm" (at 102.87 72.39 0) (hide yes) (show_name no) (do_not_autoplace no) (effects (font (size 1.27 1.27))))
  (property "Datasheet" "http://www.us.liteon.com/downloads/LTV-817-827-847.PDF" (at 87.63 53.34 0) (hide yes) (show_name no) (do_not_autoplace no) (effects (font (size 1.27 1.27))))
  (property "Description" "DC Optocoupler, Vce 35V, CTR 50%, SMDIP-16" (at 102.87 64.77 0) (hide yes) (show_name no) (do_not_autoplace no) (effects (font (size 1.27 1.27))))
  (pin "9")
  (pin "6")
  (pin "4")
  (pin "3")
  (pin "13")
  (pin "14")
  (pin "1")
  (pin "2")
  (pin "10")
  (pin "11")
  (pin "5")
  (pin "7")
  (pin "12")
  (pin "16")
  (pin "8")
  (pin "15"))
 (symbol
  (lib_id "Device:R")
  (at 80.01 86.36 90)
  (unit 1)
  (body_style 1)
  (exclude_from_sim no)
  (in_bom yes)
  (on_board yes)
  (in_pos_files yes)
  (dnp no)
  (property "Reference" "R7" (at 84.328 85.344 90) (show_name no) (do_not_autoplace no) (effects (font (size 1.27 1.27))))
  (property "Value" "1k" (at 80.01 86.36 90) (show_name no) (do_not_autoplace no) (effects (font (size 1.27 1.27))))
  (property "Footprint" "Resistor_SMD:R_0603_1608Metric_Pad0.98x0.95mm_HandSolder" (at 80.01 88.138 90) (hide yes) (show_name no) (do_not_autoplace no) (effects (font (size 1.27 1.27))))
  (property "Datasheet" "" (at 80.01 86.36 0) (hide yes) (show_name no) (do_not_autoplace no) (effects (font (size 1.27 1.27))))
  (property "Description" "Resistor" (at 80.01 86.36 0) (hide yes) (show_name no) (do_not_autoplace no) (effects (font (size 1.27 1.27))))
  (pin "1")
  (pin "2")))
